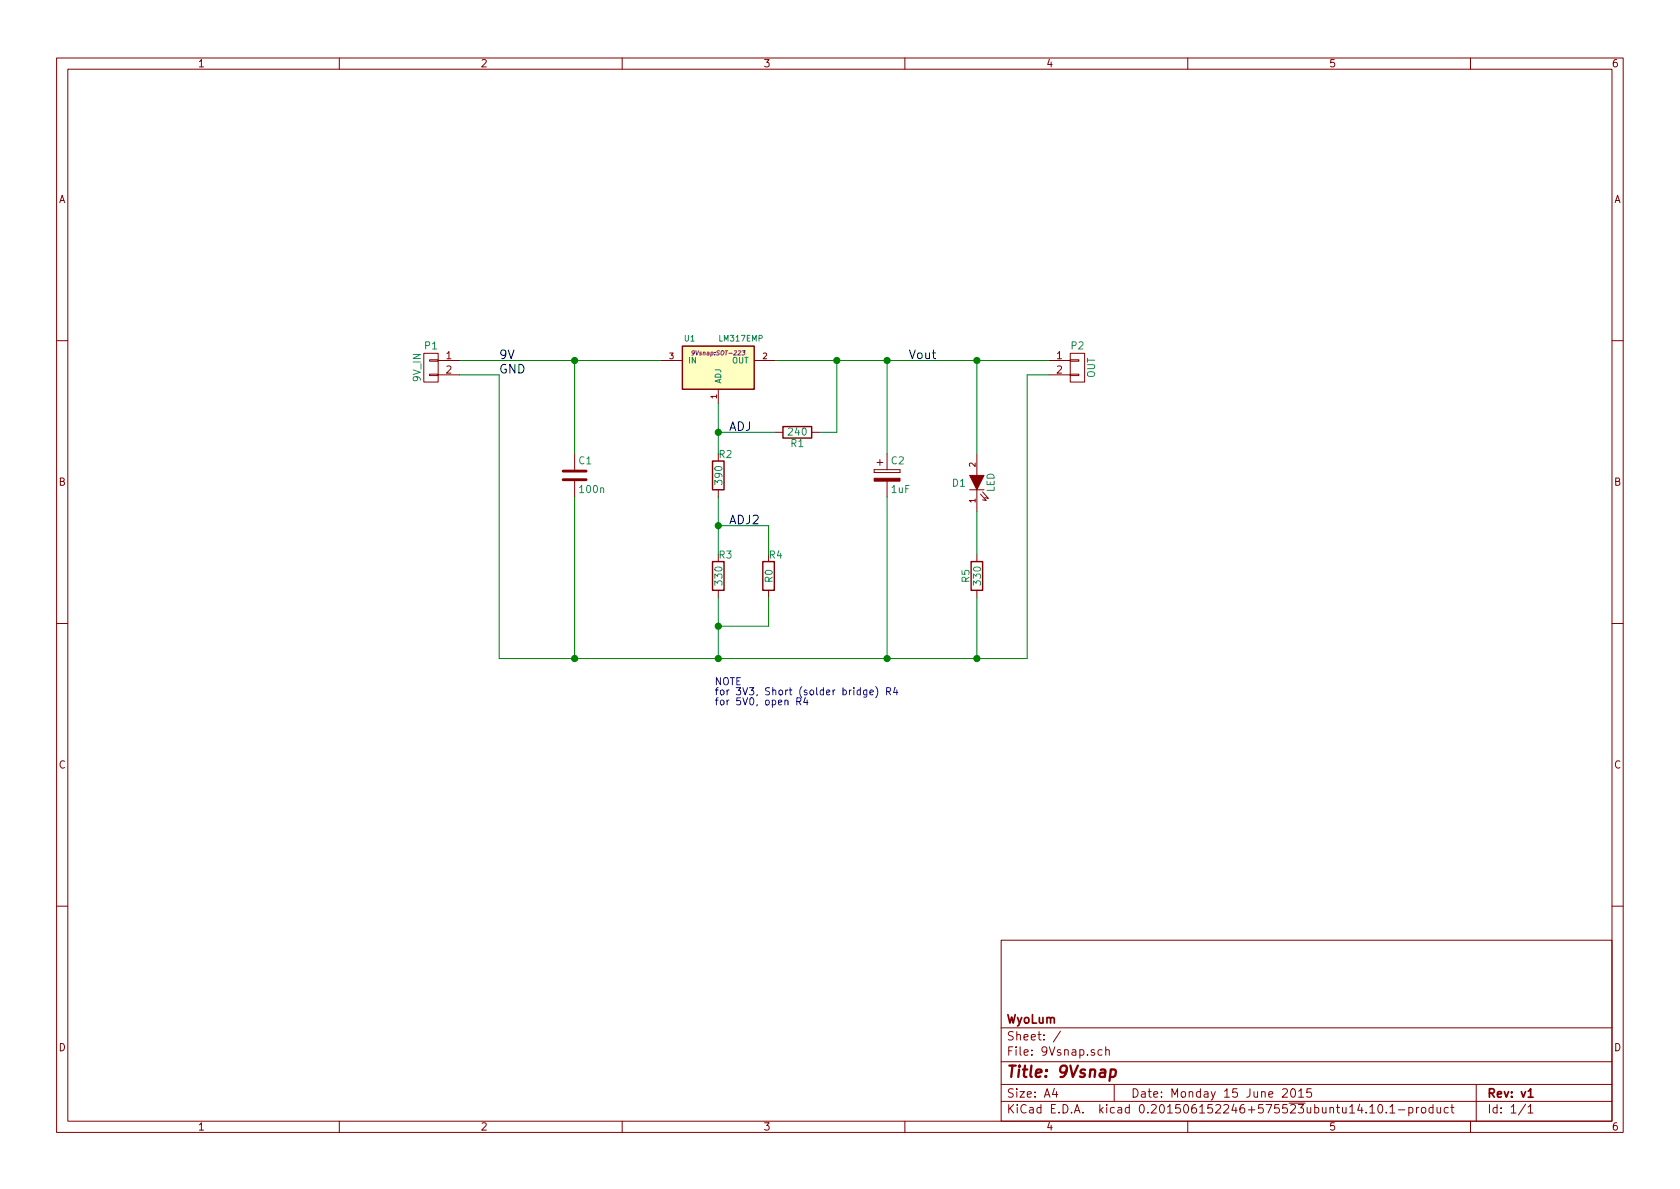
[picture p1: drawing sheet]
EESchema Schematic File Version 2
LIBS:power
LIBS:device
LIBS:transistors
LIBS:conn
LIBS:linear
LIBS:regul
LIBS:74xx
LIBS:cmos4000
LIBS:adc-dac
LIBS:memory
LIBS:xilinx
LIBS:microcontrollers
LIBS:dsp
LIBS:microchip
LIBS:analog_switches
LIBS:motorola
LIBS:texas
LIBS:intel
LIBS:audio
LIBS:interface
LIBS:digital-audio
LIBS:philips
LIBS:display
LIBS:cypress
LIBS:siliconi
LIBS:opto
LIBS:atmel
LIBS:contrib
LIBS:valves
LIBS:9Vsnap-cache
EELAYER 25 0
EELAYER END
$Descr A4 11693 8268
encoding utf-8
Sheet 1 1
Title "9Vsnap"
Date "Monday 15 June 2015"
Rev "v1"
Comp "WyoLum"
Comment1 ""
Comment2 ""
Comment3 ""
Comment4 ""
$EndDescr
$Comp
L LM317EMP U1
U 1 1
P 5000 2550
F 0 "U1" H 4800 2750 40  0000 C CNN
F 1 "LM317EMP" H 5000 2750 40  0000 L CNN
F 2 "9Vsnap:SOT-223" H 5000 2650 30  0000 C CIN
F 3 "" H 5000 2550 60  0000 C CNN
	1    5000 2550
	1    0    0    -1  
$EndComp
$Comp
L C C1
U 1 1
P 4000 3300
F 0 "C1" H 4025 3400 50  0000 L CNN
F 1 "100n" H 4025 3200 50  0000 L CNN
F 2 "9Vsnap:C_0805_HandSoldering" H 4038 3150 30  0001 C CNN
F 3 "" H 4000 3300 60  0000 C CNN
	1    4000 3300
	1    0    0    -1  
$EndComp
$Comp
L CP C2
U 1 1
P 6175 3300
F 0 "C2" H 6200 3400 50  0000 L CNN
F 1 "1uF" H 6200 3200 50  0000 L CNN
F 2 "9Vsnap:C_0805_HandSoldering" H 6213 3150 30  0001 C CNN
F 3 "" H 6175 3300 60  0000 C CNN
	1    6175 3300
	1    0    0    -1  
$EndComp
$Comp
L R R1
U 1 1
P 5550 3000
F 0 "R1" V 5630 3000 50  0000 C CNN
F 1 "240" V 5550 3000 50  0000 C CNN
F 2 "9Vsnap:R_0805_HandSoldering" V 5480 3000 30  0001 C CNN
F 3 "" H 5550 3000 30  0000 C CNN
	1    5550 3000
	0    1    1    0   
$EndComp
$Comp
L R R2
U 1 1
P 5000 3300
F 0 "R2" H 4950 3150 50  0000 C CNN
F 1 "390" V 5000 3300 50  0000 C CNN
F 2 "9Vsnap:R_0805_HandSoldering" V 4930 3300 30  0001 C CNN
F 3 "" H 5000 3300 30  0000 C CNN
	1    5000 3300
	-1   0    0    1   
$EndComp
$Comp
L R R3
U 1 1
P 5000 4000
F 0 "R3" H 4950 3850 50  0000 C CNN
F 1 "330" V 5000 4000 50  0000 C CNN
F 2 "9Vsnap:R_0805_HandSoldering" V 4930 4000 30  0001 C CNN
F 3 "" H 5000 4000 30  0000 C CNN
	1    5000 4000
	-1   0    0    1   
$EndComp
$Comp
L R R5
U 1 1
P 6800 4000
F 0 "R5" V 6880 4000 50  0000 C CNN
F 1 "330" V 6800 4000 50  0000 C CNN
F 2 "9Vsnap:R_0805_HandSoldering" V 6730 4000 30  0001 C CNN
F 3 "" H 6800 4000 30  0000 C CNN
	1    6800 4000
	-1   0    0    1   
$EndComp
$Comp
L LED D1
U 1 1
P 6800 3350
F 0 "D1" V 6800 3475 50  0000 C CNN
F 1 "LED" H 6800 3250 50  0000 C CNN
F 2 "9Vsnap:LED-0805" H 6800 3350 60  0001 C CNN
F 3 "" H 6800 3350 60  0000 C CNN
	1    6800 3350
	0    -1   -1   0   
$EndComp
$Comp
L R R4
U 1 1
P 5350 4000
F 0 "R4" H 5300 3850 50  0000 C CNN
F 1 "R0" V 5350 4000 50  0000 C CNN
F 2 "9Vsnap:R_0805_HandSoldering" V 5280 4000 30  0001 C CNN
F 3 "" H 5350 4000 30  0000 C CNN
	1    5350 4000
	-1   0    0    1   
$EndComp
$Comp
L CONN_01X02 P2
U 1 1
P 7500 2550
F 0 "P2" H 7500 2700 50  0000 C CNN
F 1 "OUT" V 7600 2550 50  0000 C CNN
F 2 "9Vsnap:Pin_Header_Straight_1x02" H 7500 2550 60  0001 C CNN
F 3 "" H 7500 2550 60  0000 C CNN
	1    7500 2550
	1    0    0    -1  
$EndComp
Wire Wire Line
	3200 2500 4600 2500
Wire Wire Line
	4000 3150 4000 2500
Connection ~ 4000 2500
Wire Wire Line
	5000 2800 5000 3150
Wire Wire Line
	5000 3450 5000 3850
Wire Wire Line
	5350 3850 5350 3650
Wire Wire Line
	5350 3650 5000 3650
Connection ~ 5000 3650
Wire Wire Line
	5350 4150 5350 4350
Wire Wire Line
	5350 4350 5000 4350
Wire Wire Line
	5000 4150 5000 4575
Wire Wire Line
	5400 3000 5000 3000
Connection ~ 5000 3000
Wire Wire Line
	5400 2500 7300 2500
Wire Wire Line
	6175 3150 6175 2500
Connection ~ 6175 2500
Wire Wire Line
	5700 3000 5825 3000
Wire Wire Line
	5825 3000 5825 2500
Connection ~ 5825 2500
Wire Wire Line
	6800 3150 6800 2500
Connection ~ 6800 2500
Wire Wire Line
	6800 3550 6800 3850
Wire Wire Line
	7300 2600 7150 2600
Wire Wire Line
	7150 2600 7150 4575
Wire Wire Line
	7150 4575 3475 4575
Wire Wire Line
	3475 4575 3475 2600
Wire Wire Line
	3475 2600 3200 2600
Wire Wire Line
	4000 3450 4000 4575
Connection ~ 4000 4575
Connection ~ 5000 4575
Connection ~ 5000 4350
Wire Wire Line
	6175 3450 6175 4575
Connection ~ 6175 4575
Wire Wire Line
	6800 4150 6800 4575
Connection ~ 6800 4575
Text Label 3475 2500 0    60   ~ 0
9V
Text Label 3475 2600 0    60   ~ 0
GND
Text Label 6325 2500 0    60   ~ 0
Vout
Text Label 5075 3000 0    60   ~ 0
ADJ
Text Label 5075 3650 0    60   ~ 0
ADJ2
$Comp
L CONN_01X02 P1
U 1 1
P 3000 2550
F 0 "P1" H 3000 2700 50  0000 C CNN
F 1 "9V_IN" V 3100 2550 50  0000 C CNN
F 2 "9Vsnap:9V_clip" H 3000 2550 60  0001 C CNN
F 3 "" H 3000 2550 60  0000 C CNN
	1    3000 2550
	-1   0    0    -1  
$EndComp
Text Notes 4975 4900 0    50   ~ 0
NOTE\nfor 3V3, Short (solder bridge) R4\nfor 5V0, open R4
$EndSCHEMATC
